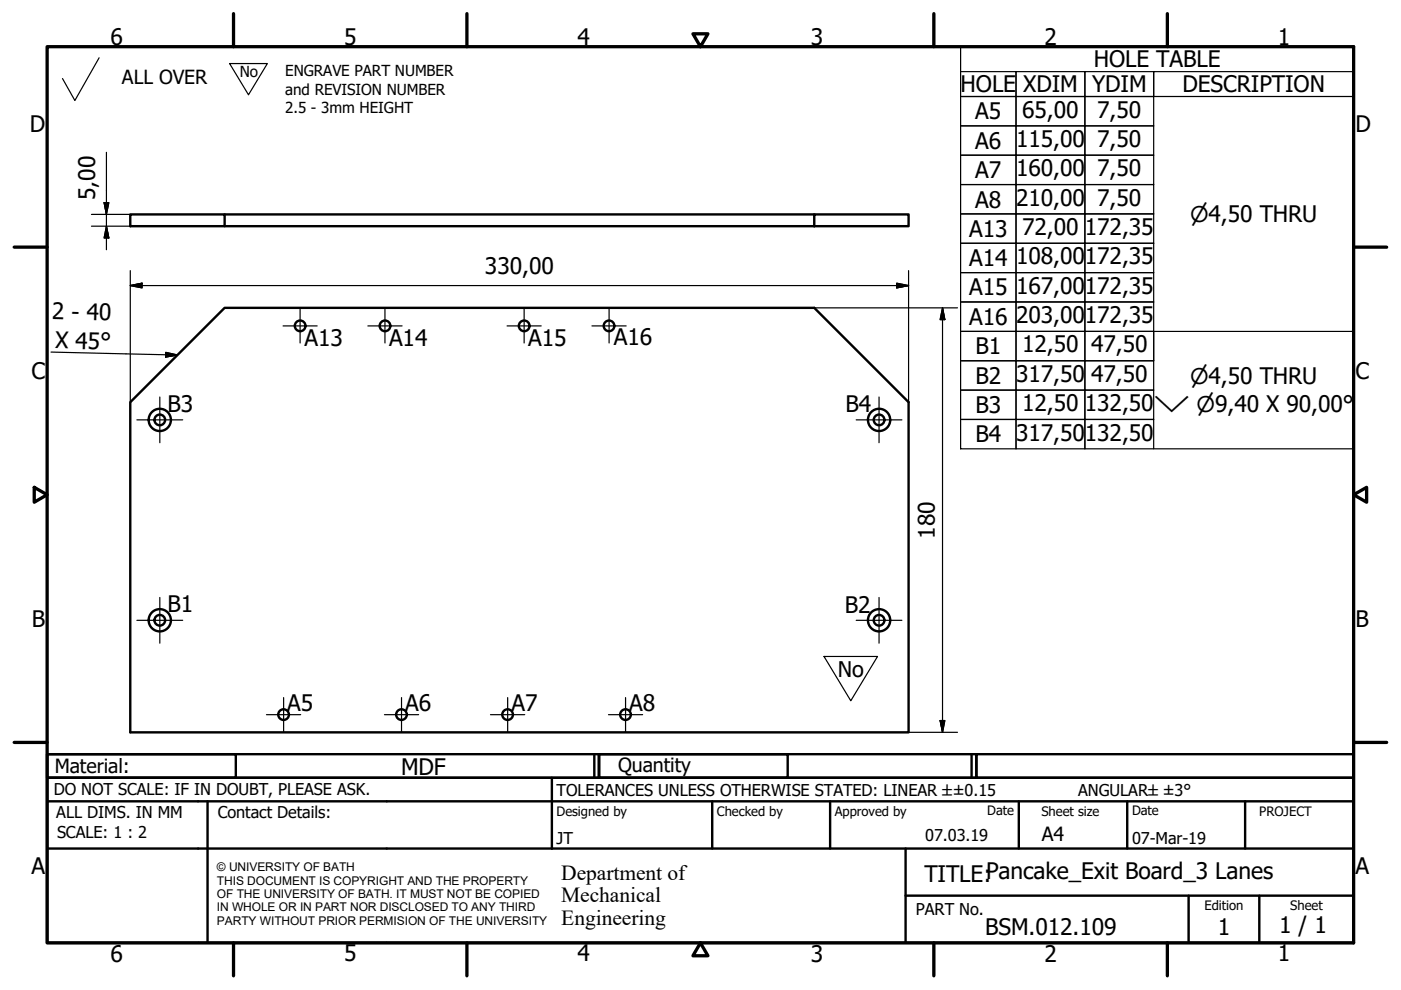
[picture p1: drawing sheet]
<svg xmlns="http://www.w3.org/2000/svg" width="297mm" height="210mm" viewBox="0 0 297 210" stroke-linecap="round" stroke-linejoin="round" font-family="sans-serif">
<!-- layer: Visible (ISO) -->
<g fill="none" stroke="#000" stroke-width=".51">
<path d="M27.6 45.5h20v2.5h-20zM47.6 45.5h125M47.6 48h125M172.6 45.5h20v2.5h-20zM47.6 65.3h125l20 20v70h-165v-70z"/>
<circle cx="63.6" cy="69.1" r="1.13"/>
<circle cx="81.6" cy="69.1" r="1.13"/>
<circle cx="111.1" cy="69.1" r="1.13"/>
<circle cx="129.1" cy="69.1" r="1.13"/>
<circle cx="33.9" cy="89" r="1.13"/>
<circle cx="33.9" cy="89" r="2.36"/>
<circle cx="186.4" cy="89" r="2.36"/>
<circle cx="186.4" cy="89" r="1.13"/>
<circle cx="33.9" cy="131.5" r="1.13"/>
<circle cx="33.9" cy="131.5" r="2.36"/>
<circle cx="186.4" cy="131.5" r="2.36"/>
<circle cx="186.4" cy="131.5" r="1.13"/>
<circle cx="60.1" cy="151.5" r="1.13"/>
<circle cx="85.1" cy="151.5" r="1.13"/>
<circle cx="107.6" cy="151.5" r="1.13"/>
<circle cx="132.6" cy="151.5" r="1.13"/>
</g>
<!-- layer: Border (ISO) -->
<g fill="none" stroke="#000" stroke-width=".7">
<path d="M10 9.9h277v190h-277zM49.5 2.9v7M99 2.9v7M146.9 7.2h3.2l-1.6 2.7zM198 2.9v7M247.5 2.9v7M3 52.4h7M287 52.4h7M7.3 103.3l2.7 1.6-2.7 1.6zM287 104.9l2.8-1.6v3.2zM3 157.4h7M287 157.4h7"/>
<path d="M49.5 199.9v7M99 199.9v7M148.5 199.9l1.6 2.7h-3.2zM198 199.9v7M247.5 199.9v7"/>
</g>
<!-- layer: Title (ISO) -->
<g fill="none" stroke="#000" stroke-width=".51">
<path d="M10 159.9h40v5h-40zM10 159.9h117v5h-117zM126 159.9v5M127 159.9h40v5h-40zM127 159.9h80v5h-80zM206 159.9v5M207 159.9h80v5h-80zM10 169.9v-5h277v5M10 169.9h277v30h-277zM10 179.9h277M44 169.9v30M117 164.9v15"/>
<path d="M151 169.9v10M176 169.9v10M192 179.9v20M216 169.9v10M239 169.9v10M264 169.9v10M192 189.9h95M252 189.9v10M267 189.9v10"/>
</g>
<!-- layer: Sketch Geometry (ISO) -->
<path d="M21 12.2l-5.1 9.1-2.6-4.6M48.7 13.5h8l-4 6.6zM174.7 139.2h11.4l-5.7 9.4z" fill="none" stroke="#000" stroke-width=".25"/>
<path d="M180.3 158h.1" fill="none" stroke="#fff" stroke-width=".21"/>
<!-- layer: Symbol (ISO) -->
<g fill="none" stroke="#000" stroke-width=".25">
<path d="M203.7 15.2h11.7v5.3h-11.7h11.7v6.2h-11.7h11.7v6.2h-11.7h11.7v6.2h-11.7h11.7v6.3h-11.7h11.7v6.2h-11.7h11.7v6.2h-11.7h11.7v6.2h-11.7h11.7v6.3h-11.7h11.7v6.2h-11.7h11.7v6.2h-11.7h11.7v6.2h-11.7h11.7v6.3v-6.3h14.6v6.3v-6.3h14.6v6.3M203.7 9.9h83.3v85.3h-83.3zM215.4 15.2h14.6v5.3h-14.6zM230 15.2h14.6v5.3h-14.6zM287 15.2h-42.4v5.3h42.4M215.4 20.5h14.6v6.2h-14.6zM215.4 26.7h14.6v6.2h-14.6zM215.4 32.9h14.6v6.2h-14.6zM215.4 39.1h14.6v6.3h-14.6zM230 20.5h14.6v6.2h-14.6zM230 26.7h14.6v6.2h-14.6zM230 32.9h14.6v6.2h-14.6z"/>
<path d="M230 39.1h14.6v6.3h-14.6zM215.4 45.4h14.6v6.2h-14.6zM215.4 51.6h14.6v6.2h-14.6zM215.4 57.8h14.6v6.2h-14.6zM230 45.4h14.6v6.2h-14.6zM230 51.6h14.6v6.2h-14.6zM230 57.8h14.6v6.2h-14.6zM10.8 74.6l26.8 .7M35.1 74.7l2.5 .6-2.5 .4zM215.4 64h14.6v6.3h-14.6zM215.4 70.3h14.6v6.2h-14.6zM215.4 76.5h14.6v6.2h-14.6z"/>
<path d="M230 64h14.6v6.3h-14.6zM230 70.3h14.6v6.2h-14.6zM230 76.5h14.6v6.2h-14.6zM244.6 76.5v-6.2h42.4v6.2M215.4 82.7h14.6v6.2h-14.6zM230 82.7h14.6v6.2h-14.6z"/>
</g>
<!-- layer: Center Mark (ISO) -->
<g fill="none" stroke="#000" stroke-width=".25">
<path d="M60 69.1h7.2M63.6 65.5v7.2M78 69.1h7.3M81.6 65.5v7.2M107.5 69.1h7.2M111.1 65.5v7.2M125.5 69.1h7.3M129.1 65.5v7.2M29 89h9.7M33.9 84.2v9.7M181.5 89h9.7M186.4 84.2v9.7"/>
<path d="M29 131.5h9.7M33.9 126.7v9.7M181.5 131.5h9.7M186.4 126.7v9.7M56.5 151.5h7.3M60.1 147.9v7.2M81.5 151.5h7.3M85.1 147.9v7.2M104 151.5h7.3M107.6 147.9v7.2M129 151.5h7.2M132.6 147.9v7.2"/>
</g>
<!-- layer: Dimension (ISO) -->
<g fill="none" stroke="#000" stroke-width=".25">
<path d="M22.6 32.3v20.7M19.4 48h8.2M19.4 45.5h8.2M22.1 43h1l-.5 2.5zM22.6 48l.5 2.5h-1zM27.6 57.4v27.9M192.6 57.4v27.9M27.6 60.6l2.5-.6v1zM27.6 60.6h165M172.6 65.3h30.4M190.1 60l2.5 .6-2.5 .4zM199.8 65.3l.5 2.5h-1z"/>
<path d="M199.8 65.3v90M192.6 155.3h10.4M199.3 152.8h1l-.5 2.5z"/>
</g>
<path d="M22.1 43l.5 2.5zM22.1 43h1l-.5 2.5zM22.6 48l.5 2.5zM22.6 48l.5 2.5h-1zM27.6 60.6l2.5-.6zM27.6 60.6l2.5-.6v1zM190.1 61l2.5-.4zM190.1 60l2.5 .6-2.5 .4zM199.8 65.3l.5 2.5zM199.8 65.3l.5 2.5h-1zM199.3 152.8l.5 2.5zM199.3 152.8h1l-.5 2.5z" fill="#000" stroke="#000" stroke-width=".25"/>
<!-- layer: Symbol (ISO) -->
<path d="M35.1 75.7l2.5-.4zM35.1 74.7l2.5 .6-2.5 .4z" fill="#000" stroke="#000" stroke-width=".25"/>
<g font-size="4.8">
<text x="23.4" y="9.5">6</text>
<text x="72.9" y="9.5">5</text>
<text x="122.4" y="9.5">4</text>
<text x="171.9" y="9.5">3</text>
<text x="221.4" y="9.5">2</text>
<text x="270.9" y="9.5">1</text>
<text x="231.9" y="14.3">HOLE TABLE</text>
<text x="203.7" y="19.6">HOLE</text>
<text x="216.9" y="19.6">XDIM</text>
<text x="231.5" y="19.6">YDIM</text>
<text x="250.7" y="19.6">DESCRIPTION</text>
<text x="6.3" y="27.9">D</text>
<text x="206.8" y="25.3">A5</text>
<text x="216.7" y="24.9">65,00</text>
<text x="232.6" y="24.9">7,50</text>
<text x="287.4" y="27.9">D</text>
<text x="206.8" y="31.5">A6</text>
<text x="215.4" y="31.2">115,00</text>
<text x="232.6" y="31.2">7,50</text>
<text x="206.8" y="37.8">A7</text>
<text x="215.4" y="37.4">160,00</text>
<text x="232.6" y="37.4">7,50</text>
<text x="20.2" y="42.4" transform="rotate(-90 20.2 42.4)">5,00</text>
<text x="206.8" y="44">A8</text>
<text x="215.4" y="43.6">210,00</text>
<text x="232.6" y="43.6">7,50</text>
<text x="205.5" y="50.2">A13</text>
<text x="216.7" y="49.8">72,00</text>
<text x="230" y="49.8">172,35</text>
<text x="102.8" y="58.2">330,00</text>
<text x="205.5" y="56.4">A14</text>
<text x="215.4" y="56">108,00</text>
<text x="230" y="56">172,35</text>
<text x="205.5" y="62.6">A15</text>
<text x="215.4" y="62.3">167,00</text>
<text x="230" y="62.3">172,35</text>
<text x="11" y="67.7" transform="rotate(1 11 67.7)">2 - 40</text>
<text x="205.5" y="68.9">A16</text>
<text x="215.4" y="68.5">203,00</text>
<text x="230" y="68.5">172,35</text>
<text x="11.7" y="73.8" transform="rotate(1 11.7 73.8)">X 45°</text>
<text x="64.6" y="73.3">A13</text>
<text x="82.5" y="73.3">A14</text>
<text x="112" y="73.3">A15</text>
<text x="130.2" y="73.1">A16</text>
<text x="206.8" y="75.1">B1</text>
<text x="216.7" y="74.7">12,50</text>
<text x="231.3" y="74.7">47,50</text>
<text x="6.7" y="80.4">C</text>
<text x="206.8" y="81.4">B2</text>
<text x="215.4" y="80.9">317,50</text>
<text x="231.3" y="80.9">47,50</text>
<text x="287.4" y="80.4">C</text>
<text x="35.5" y="87.3">B3</text>
<text x="179.3" y="87.3">B4</text>
<text x="206.8" y="87.6">B3</text>
<text x="216.7" y="87.2">12,50</text>
<text x="230" y="87.2">132,50</text>
<text x="206.8" y="93.8">B4</text>
<text x="215.4" y="93.4">317,50</text>
<text x="230" y="93.4">132,50</text>
<text x="198.2" y="114.2" transform="rotate(-90 198.2 114.2)">180</text>
<text x="35.5" y="129.9">B1</text>
<text x="179.1" y="130">B2</text>
<text x="6.8" y="132.9">B</text>
<text x="287.4" y="132.9">B</text>
<text x="60.9" y="150.7">A5</text>
<text x="85.9" y="150.7">A6</text>
<text x="108.4" y="150.7">A7</text>
<text x="133.4" y="150.7">A8</text>
<text x="85" y="164.4">MDF</text>
<text x="6.7" y="185.4">A</text>
<text x="287.4" y="185.4">A</text>
<text x="196" y="187">TITLE:Pancake_Exit Board_3 Lanes</text>
<text x="271.2" y="197.9">1 / 1</text>
<text x="23.4" y="203.9">6</text>
<text x="72.9" y="203.8">5</text>
<text x="122.4" y="203.8">4</text>
<text x="171.9" y="203.9">3</text>
<text x="208.9" y="198.2">BSM.012.109</text>
<text x="221.4" y="203.9">2</text>
<text x="258.2" y="198.2">1</text>
<text x="270.9" y="203.8">1</text>
</g>
<g font-size="4.6">
<text x="252.3" y="47">⌀4,50 THRU</text>
<text x="252.3" y="81.3">⌀4,50 THRU</text>
<text x="244.6" y="87.5">⌵ ⌀9,40 X 90,00°</text>
<text x="177.6" y="143.6">No</text>
<text x="119" y="186.5">Department of</text>
<text x="119" y="191.3">Mechanical</text>
<text x="119" y="196">Engineering</text>
</g>
<g font-size="4.1">
<text x="25.9" y="17.7">ALL OVER</text>
<text x="11.6" y="163.9">Material:</text>
<text x="131" y="163.7">Quantity</text>
<text x="220.9" y="178.4">A4</text>
</g>
<g font-size="3.5">
<text x="11.4" y="168.5">DO NOT SCALE: IF IN DOUBT, PLEASE ASK.</text>
<text x="11.9" y="173.5">ALL DIMS. IN MM</text>
<text x="46.2" y="173.5">Contact Details:</text>
<text x="118" y="168.8">TOLERANCES UNLESS OTHERWISE STATED: LINEAR ±±0.15</text>
<text x="228.6" y="168.8">ANGULAR±±3°</text>
<text x="12.1" y="177.6">SCALE: 1 : 2</text>
<text x="118" y="178.9">JT</text>
<text x="196.2" y="178.3">07.03.19</text>
<text x="240" y="178.9">07-Mar-19</text>
<text x="194.2" y="194.1">PART No.</text>
</g>
<g font-size="3.2">
<text x="50.8" y="16.3">No</text>
<text x="60.5" y="16.2">ENGRAVE PART NUMBER</text>
<text x="60.5" y="20.1">and REVISION NUMBER</text>
<text x="60.5" y="23.9">2.5 - 3mm HEIGHT</text>
</g>
<g font-size="2.8">
<text x="118" y="173">Designed by</text>
<text x="152" y="173">Checked by</text>
<text x="177" y="173">Approved by</text>
<text x="209.3" y="172.9">Date</text>
<text x="220.8" y="173">Sheet size</text>
<text x="240" y="172.9">Date</text>
<text x="267" y="172.9">PROJECT</text>
<text x="255.4" y="193">Edition</text>
<text x="273.6" y="193">Sheet</text>
</g>
<g font-size="2.5">
<text x="46" y="184.7">© UNIVERSITY OF BATH</text>
<text x="46" y="187.6">THIS DOCUMENT IS COPYRIGHT AND THE PROPERTY</text>
<text x="46" y="190.4">OF THE UNIVERSITY OF BATH. IT MUST NOT BE COPIED</text>
<text x="46" y="193.2">IN WHOLE OR IN PART NOR DISCLOSED TO ANY THIRD</text>
<text x="46" y="196.1">PARTY WITHOUT PRIOR PERMISION OF THE UNIVERSITY</text>
</g>
</svg>
